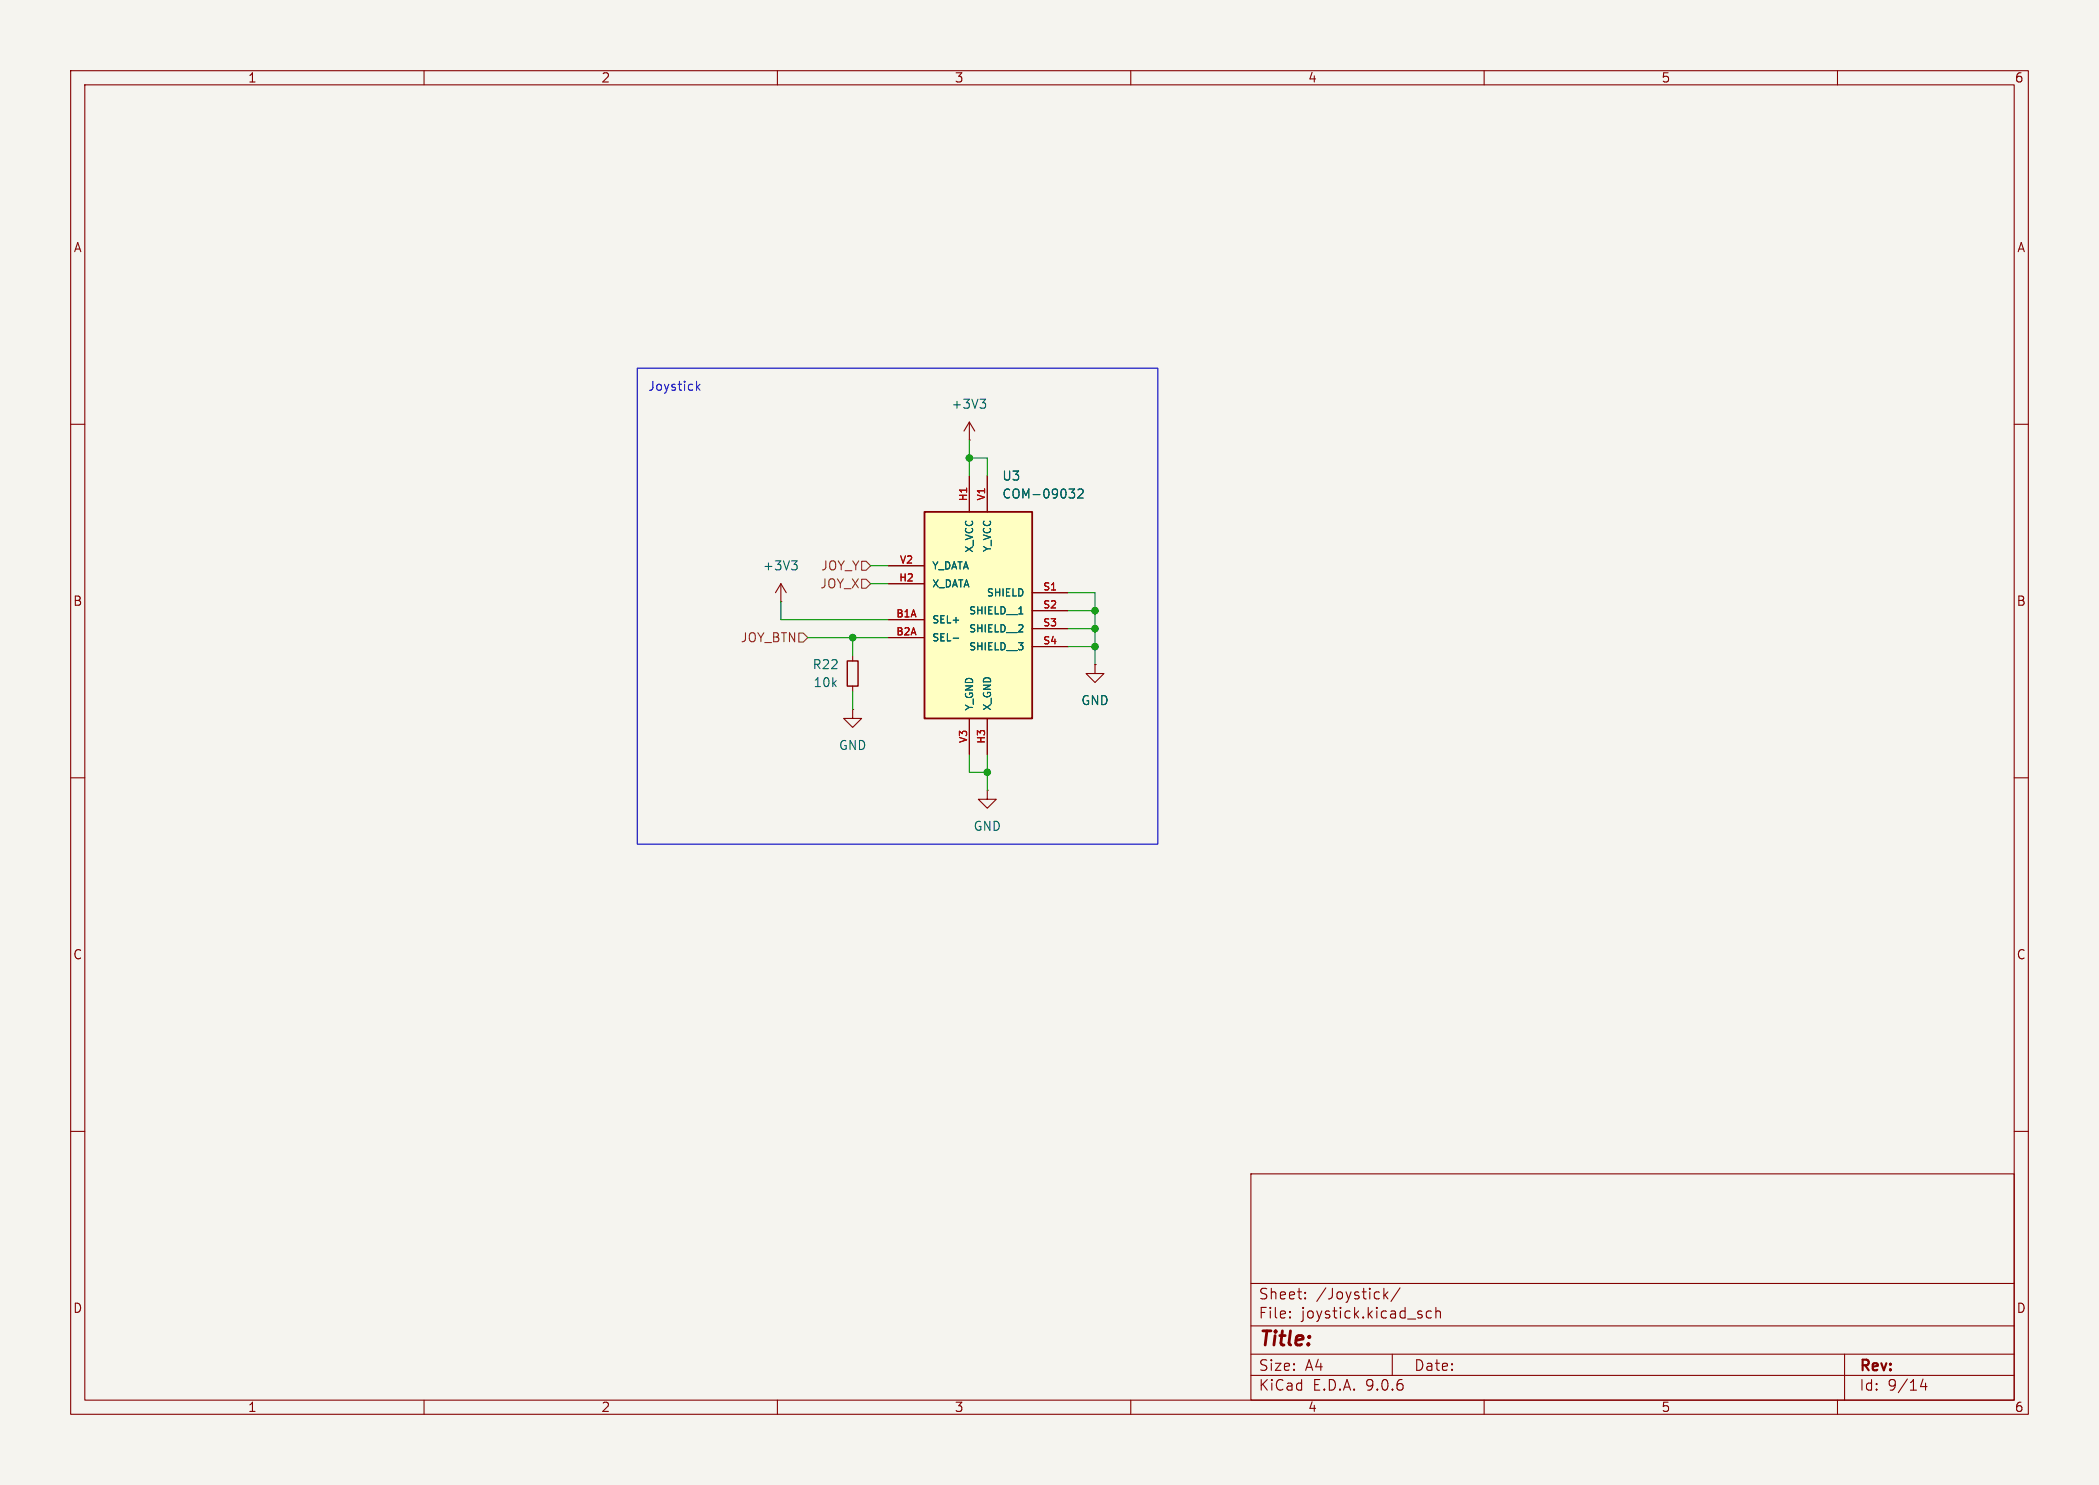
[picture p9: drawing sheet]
(kicad_sch
 (version 20250114)
 (generator "eeschema")
 (generator_version "9.0")
 (paper "A4")
 (lib_symbols
  (symbol "Device:R_Small"
   (pin_numbers (hide yes))
   (pin_names
    (offset 0.254) (hide yes)) (exclude_from_sim no) (in_bom yes) (on_board yes)
   (property "Reference" "R" (at 0.762 0.508 0) (effects (font (size 1.27 1.27)) (justify left)))
   (property "Value" "R_Small" (at 0.762 -1.016 0) (effects (font (size 1.27 1.27)) (justify left)))
   (property "Footprint" "" (at 0 0 0) (effects (font (size 1.27 1.27)) (hide yes)))
   (property "Datasheet" "~" (at 0 0 0) (effects (font (size 1.27 1.27)) (hide yes)))
   (property "Description" "Resistor, small symbol" (at 0 0 0) (effects (font (size 1.27 1.27)) (hide yes)))
   (symbol "R_Small_0_1"
    (rectangle (start -0.762 1.778) (end 0.762 -1.778) (stroke (width 0.2032) (type default)) (fill (type none))))
   (symbol "R_Small_1_1"
    (pin passive line (at 0 2.54 270) (length 0.762) (name "~" (effects (font (size 1.27 1.27)))) (number "1" (effects (font (size 1.27 1.27)))))
    (pin passive line (at 0 -2.54 90) (length 0.762) (name "~" (effects (font (size 1.27 1.27)))) (number "2" (effects (font (size 1.27 1.27))))))
   (embedded_fonts no))
  (symbol "ProjectSymbols:COM-09032"
   (pin_names
    (offset 1.016)) (exclude_from_sim no) (in_bom yes) (on_board yes)
   (property "Reference" "U" (at -7.62 16.002 0) (effects (font (size 1.27 1.27)) (justify left bottom)))
   (property "Value" "COM-09032" (at 6.35 -31.75 0) (effects (font (size 1.27 1.27)) (justify left bottom)))
   (property "Footprint" "ProjectFootprints:COM-09032" (at 7.62 -80.01 0) (effects (font (size 1.27 1.27)) (justify bottom) (hide yes)))
   (property "Datasheet" "" (at 0 0 0) (effects (font (size 1.27 1.27)) (hide yes)))
   (property "Description" "" (at 0 0 0) (effects (font (size 1.27 1.27)) (hide yes)))
   (property "MNR" "474-COM-09032" (at -14.224 1.524 0) (effects (font (size 1.27 1.27)) (hide yes)))
   (symbol "COM-09032_0_0"
    (rectangle (start -7.62 0) (end 7.62 -29.21) (stroke (width 0.254) (type default)) (fill (type background)))
    (pin passive line (at -12.7 -15.24 0) (length 5.08) (name "SEL+" (effects (font (size 1.016 1.016)))) (number "B1A" (effects (font (size 1.016 1.016)))))
    (pin passive line (at -12.7 -17.78 0) (length 5.08) (name "SEL-" (effects (font (size 1.016 1.016)))) (number "B2A" (effects (font (size 1.016 1.016)))))
    (pin passive line (at 12.7 -11.43 180) (length 5.08) (name "SHIELD" (effects (font (size 1.016 1.016)))) (number "S1" (effects (font (size 1.016 1.016)))))
    (pin passive line (at 12.7 -13.97 180) (length 5.08) (name "SHIELD__1" (effects (font (size 1.016 1.016)))) (number "S2" (effects (font (size 1.016 1.016)))))
    (pin passive line (at 12.7 -16.51 180) (length 5.08) (name "SHIELD__2" (effects (font (size 1.016 1.016)))) (number "S3" (effects (font (size 1.016 1.016)))))
    (pin passive line (at 12.7 -19.05 180) (length 5.08) (name "SHIELD__3" (effects (font (size 1.016 1.016)))) (number "S4" (effects (font (size 1.016 1.016))))))
   (symbol "COM-09032_1_0"
    (pin passive line (at -12.7 -7.62 0) (length 5.08) (name "Y_DATA" (effects (font (size 1.016 1.016)))) (number "V2" (effects (font (size 1.016 1.016)))))
    (pin passive line (at -12.7 -10.16 0) (length 5.08) (name "X_DATA" (effects (font (size 1.016 1.016)))) (number "H2" (effects (font (size 1.016 1.016)))))
    (pin passive line (at -12.7 -15.24 0) (length 5.08) (hide yes) (name "SEL+" (effects (font (size 1.016 1.016)))) (number "B1B" (effects (font (size 1.016 1.016)))))
    (pin passive line (at -12.7 -17.78 0) (length 5.08) (hide yes) (name "SEL-" (effects (font (size 1.016 1.016)))) (number "B2B" (effects (font (size 1.016 1.016)))))
    (pin passive line (at -1.27 5.08 270) (length 5.08) (name "X_VCC" (effects (font (size 1.016 1.016)))) (number "H1" (effects (font (size 1.016 1.016)))))
    (pin passive line (at -1.27 -34.29 90) (length 5.08) (name "Y_GND" (effects (font (size 1.016 1.016)))) (number "V3" (effects (font (size 1.016 1.016)))))
    (pin passive line (at 1.27 5.08 270) (length 5.08) (name "Y_VCC" (effects (font (size 1.016 1.016)))) (number "V1" (effects (font (size 1.016 1.016)))))
    (pin passive line (at 1.27 -34.29 90) (length 5.08) (name "X_GND" (effects (font (size 1.016 1.016)))) (number "H3" (effects (font (size 1.016 1.016))))))
   (embedded_fonts no))
  (symbol "power:+3V3"
   (power)
   (pin_numbers (hide yes))
   (pin_names
    (offset 0) (hide yes)) (exclude_from_sim no) (in_bom yes) (on_board yes)
   (property "Reference" "#PWR" (at 0 -3.81 0) (effects (font (size 1.27 1.27)) (hide yes)))
   (property "Value" "+3V3" (at 0 3.556 0) (effects (font (size 1.27 1.27))))
   (property "Footprint" "" (at 0 0 0) (effects (font (size 1.27 1.27)) (hide yes)))
   (property "Datasheet" "" (at 0 0 0) (effects (font (size 1.27 1.27)) (hide yes)))
   (property "Description" "Power symbol creates a global label with name \"+3V3\"" (at 0 0 0) (effects (font (size 1.27 1.27)) (hide yes)))
   (symbol "+3V3_0_1"
    (polyline (pts (xy -0.762 1.27) (xy 0 2.54)) (stroke (width 0) (type default)) (fill (type none)))
    (polyline (pts (xy 0 2.54) (xy 0.762 1.27)) (stroke (width 0) (type default)) (fill (type none)))
    (polyline (pts (xy 0 0) (xy 0 2.54)) (stroke (width 0) (type default)) (fill (type none))))
   (symbol "+3V3_1_1"
    (pin power_in line (at 0 0 90) (length 0) (name "~" (effects (font (size 1.27 1.27)))) (number "1" (effects (font (size 1.27 1.27))))))
   (embedded_fonts no))
  (symbol "power:GND"
   (power)
   (pin_numbers (hide yes))
   (pin_names
    (offset 0) (hide yes)) (exclude_from_sim no) (in_bom yes) (on_board yes)
   (property "Reference" "#PWR" (at 0 -6.35 0) (effects (font (size 1.27 1.27)) (hide yes)))
   (property "Value" "GND" (at 0 -3.81 0) (effects (font (size 1.27 1.27))))
   (property "Footprint" "" (at 0 0 0) (effects (font (size 1.27 1.27)) (hide yes)))
   (property "Datasheet" "" (at 0 0 0) (effects (font (size 1.27 1.27)) (hide yes)))
   (property "Description" "Power symbol creates a global label with name \"GND\" , ground" (at 0 0 0) (effects (font (size 1.27 1.27)) (hide yes)))
   (symbol "GND_0_1"
    (polyline (pts (xy 0 0) (xy 0 -1.27) (xy 1.27 -1.27) (xy 0 -2.54) (xy -1.27 -1.27) (xy 0 -1.27)) (stroke (width 0) (type default)) (fill (type none))))
   (symbol "GND_1_1"
    (pin power_in line (at 0 0 270) (length 0) (name "~" (effects (font (size 1.27 1.27)))) (number "1" (effects (font (size 1.27 1.27))))))
   (embedded_fonts no)))
 (rectangle
  (start 90.17 52.07)
  (end 163.83 119.38)
  (stroke (width 0) (type default))
  (fill (type none)))
 (text "Joystick"
  (exclude_from_sim no)
  (at 95.504 54.864 0)
  (effects (font (size 1.27 1.27))))
 (junction
  (at 154.94 88.9)
  (diameter 0)
  (color 0 0 0 0))
 (junction
  (at 137.16 64.77)
  (diameter 0)
  (color 0 0 0 0))
 (junction
  (at 154.94 91.44)
  (diameter 0)
  (color 0 0 0 0))
 (junction
  (at 120.65 90.17)
  (diameter 0)
  (color 0 0 0 0))
 (junction
  (at 139.7 109.22)
  (diameter 0)
  (color 0 0 0 0))
 (junction
  (at 154.94 86.36)
  (diameter 0)
  (color 0 0 0 0))
 (wire
  (pts (xy 120.65 92.71) (xy 120.65 90.17))
  (stroke (width 0) (type default)))
 (wire
  (pts (xy 123.19 80.01) (xy 125.73 80.01))
  (stroke (width 0) (type default)))
 (wire
  (pts (xy 151.13 91.44) (xy 154.94 91.44))
  (stroke (width 0) (type default)))
 (wire
  (pts (xy 139.7 106.68) (xy 139.7 109.22))
  (stroke (width 0) (type default)))
 (wire
  (pts (xy 139.7 109.22) (xy 139.7 111.76))
  (stroke (width 0) (type default)))
 (wire
  (pts (xy 139.7 64.77) (xy 139.7 67.31))
  (stroke (width 0) (type default)))
 (wire
  (pts (xy 120.65 90.17) (xy 125.73 90.17))
  (stroke (width 0) (type default)))
 (wire
  (pts (xy 137.16 64.77) (xy 137.16 67.31))
  (stroke (width 0) (type default)))
 (wire
  (pts (xy 154.94 86.36) (xy 154.94 88.9))
  (stroke (width 0) (type default)))
 (wire
  (pts (xy 120.65 97.79) (xy 120.65 100.33))
  (stroke (width 0) (type default)))
 (wire
  (pts (xy 154.94 83.82) (xy 154.94 86.36))
  (stroke (width 0) (type default)))
 (wire
  (pts (xy 154.94 91.44) (xy 154.94 93.98))
  (stroke (width 0) (type default)))
 (wire
  (pts (xy 137.16 64.77) (xy 139.7 64.77))
  (stroke (width 0) (type default)))
 (wire
  (pts (xy 139.7 109.22) (xy 137.16 109.22))
  (stroke (width 0) (type default)))
 (wire
  (pts (xy 114.3 90.17) (xy 120.65 90.17))
  (stroke (width 0) (type default)))
 (wire
  (pts (xy 110.49 87.63) (xy 125.73 87.63))
  (stroke (width 0) (type default)))
 (wire
  (pts (xy 110.49 85.09) (xy 110.49 87.63))
  (stroke (width 0) (type default)))
 (wire
  (pts (xy 151.13 88.9) (xy 154.94 88.9))
  (stroke (width 0) (type default)))
 (wire
  (pts (xy 151.13 86.36) (xy 154.94 86.36))
  (stroke (width 0) (type default)))
 (wire
  (pts (xy 137.16 109.22) (xy 137.16 106.68))
  (stroke (width 0) (type default)))
 (wire
  (pts (xy 151.13 83.82) (xy 154.94 83.82))
  (stroke (width 0) (type default)))
 (wire
  (pts (xy 137.16 62.23) (xy 137.16 64.77))
  (stroke (width 0) (type default)))
 (wire
  (pts (xy 154.94 88.9) (xy 154.94 91.44))
  (stroke (width 0) (type default)))
 (wire
  (pts (xy 123.19 82.55) (xy 125.73 82.55))
  (stroke (width 0) (type default)))
 (hierarchical_label "JOY_Y"
  (shape input)
  (at 123.19 80.01 180)
  (effects (font (size 1.27 1.27)) (justify right)))
 (hierarchical_label "JOY_BTN"
  (shape input)
  (at 114.3 90.17 180)
  (effects (font (size 1.27 1.27)) (justify right)))
 (hierarchical_label "JOY_X"
  (shape input)
  (at 123.19 82.55 180)
  (effects (font (size 1.27 1.27)) (justify right)))
 (symbol
  (lib_id "power:+3V3")
  (at 137.16 62.23 0)
  (unit 1)
  (exclude_from_sim no)
  (in_bom yes)
  (on_board yes)
  (dnp no)
  (fields_autoplaced yes)
  (property "Reference" "#PWR088" (at 137.16 66.04 0) (effects (font (size 1.27 1.27)) (hide yes)))
  (property "Value" "+3V3" (at 137.16 57.15 0) (effects (font (size 1.27 1.27))))
  (property "Footprint" "" (at 137.16 62.23 0) (effects (font (size 1.27 1.27)) (hide yes)))
  (property "Datasheet" "" (at 137.16 62.23 0) (effects (font (size 1.27 1.27)) (hide yes)))
  (property "Description" "Power symbol creates a global label with name \"+3V3\"" (at 137.16 62.23 0) (effects (font (size 1.27 1.27)) (hide yes)))
  (pin "1"))
 (symbol
  (lib_id "Device:R_Small")
  (at 120.65 95.25 0)
  (mirror x)
  (unit 1)
  (exclude_from_sim no)
  (in_bom yes)
  (on_board yes)
  (dnp no)
  (property "Reference" "R22" (at 116.84 93.98 0) (effects (font (size 1.27 1.27))))
  (property "Value" "10k" (at 116.84 96.52 0) (effects (font (size 1.27 1.27))))
  (property "Footprint" "Resistor_SMD:R_0603_1608Metric" (at 120.65 95.25 0) (effects (font (size 1.27 1.27)) (hide yes)))
  (property "Datasheet" "https://www.vishay.com/doc?20035" (at 120.65 95.25 0) (effects (font (size 1.27 1.27)) (hide yes)))
  (property "Description" "" (at 120.65 95.25 0) (effects (font (size 1.27 1.27)) (hide yes)))
  (property "MNR" "71-CRCW0603-10K-E3 " (at 120.65 95.25 0) (effects (font (size 1.27 1.27)) (hide yes)))
  (property "LCSC" "C98220" (at 120.65 95.25 0) (effects (font (size 1.27 1.27)) (hide yes)))
  (pin "1")
  (pin "2"))
 (symbol
  (lib_id "power:GND")
  (at 139.7 111.76 0)
  (unit 1)
  (exclude_from_sim no)
  (in_bom yes)
  (on_board yes)
  (dnp no)
  (fields_autoplaced yes)
  (property "Reference" "#PWR092" (at 139.7 118.11 0) (effects (font (size 1.27 1.27)) (hide yes)))
  (property "Value" "GND" (at 139.7 116.84 0) (effects (font (size 1.27 1.27))))
  (property "Footprint" "" (at 139.7 111.76 0) (effects (font (size 1.27 1.27)) (hide yes)))
  (property "Datasheet" "" (at 139.7 111.76 0) (effects (font (size 1.27 1.27)) (hide yes)))
  (property "Description" "Power symbol creates a global label with name \"GND\" , ground" (at 139.7 111.76 0) (effects (font (size 1.27 1.27)) (hide yes)))
  (pin "1"))
 (symbol
  (lib_id "power:GND")
  (at 154.94 93.98 0)
  (unit 1)
  (exclude_from_sim no)
  (in_bom yes)
  (on_board yes)
  (dnp no)
  (fields_autoplaced yes)
  (property "Reference" "#PWR090" (at 154.94 100.33 0) (effects (font (size 1.27 1.27)) (hide yes)))
  (property "Value" "GND" (at 154.94 99.06 0) (effects (font (size 1.27 1.27))))
  (property "Footprint" "" (at 154.94 93.98 0) (effects (font (size 1.27 1.27)) (hide yes)))
  (property "Datasheet" "" (at 154.94 93.98 0) (effects (font (size 1.27 1.27)) (hide yes)))
  (property "Description" "Power symbol creates a global label with name \"GND\" , ground" (at 154.94 93.98 0) (effects (font (size 1.27 1.27)) (hide yes)))
  (pin "1"))
 (symbol
  (lib_id "ProjectSymbols:COM-09032")
  (at 138.43 72.39 0)
  (unit 1)
  (exclude_from_sim no)
  (in_bom yes)
  (on_board yes)
  (dnp no)
  (fields_autoplaced yes)
  (property "Reference" "U3" (at 141.7194 67.31 0) (effects (font (size 1.27 1.27)) (justify left)))
  (property "Value" "COM-09032" (at 141.7194 69.85 0) (effects (font (size 1.27 1.27)) (justify left)))
  (property "Footprint" "ProjectFootprints:COM-09032" (at 146.05 152.4 0) (effects (font (size 1.27 1.27)) (justify bottom) (hide yes)))
  (property "Datasheet" "https://www.sparkfun.com/thumb-joystick.html" (at 138.43 72.39 0) (effects (font (size 1.27 1.27)) (hide yes)))
  (property "Description" "" (at 138.43 72.39 0) (effects (font (size 1.27 1.27)) (hide yes)))
  (property "MNR" "474-COM-09032" (at 124.206 70.866 0) (effects (font (size 1.27 1.27)) (hide yes)))
  (property "LCSC" "" (at 138.43 72.39 0) (effects (font (size 1.27 1.27)) (hide yes)))
  (pin "H2")
  (pin "H3")
  (pin "S1")
  (pin "B2A")
  (pin "V3")
  (pin "V1")
  (pin "S2")
  (pin "S3")
  (pin "B1A")
  (pin "V2")
  (pin "H1")
  (pin "S4")
  (pin "B1B")
  (pin "B2B"))
 (symbol
  (lib_id "power:GND")
  (at 120.65 100.33 0)
  (unit 1)
  (exclude_from_sim no)
  (in_bom yes)
  (on_board yes)
  (dnp no)
  (fields_autoplaced yes)
  (property "Reference" "#PWR091" (at 120.65 106.68 0) (effects (font (size 1.27 1.27)) (hide yes)))
  (property "Value" "GND" (at 120.65 105.41 0) (effects (font (size 1.27 1.27))))
  (property "Footprint" "" (at 120.65 100.33 0) (effects (font (size 1.27 1.27)) (hide yes)))
  (property "Datasheet" "" (at 120.65 100.33 0) (effects (font (size 1.27 1.27)) (hide yes)))
  (property "Description" "Power symbol creates a global label with name \"GND\" , ground" (at 120.65 100.33 0) (effects (font (size 1.27 1.27)) (hide yes)))
  (pin "1"))
 (symbol
  (lib_id "power:+3V3")
  (at 110.49 85.09 0)
  (unit 1)
  (exclude_from_sim no)
  (in_bom yes)
  (on_board yes)
  (dnp no)
  (fields_autoplaced yes)
  (property "Reference" "#PWR089" (at 110.49 88.9 0) (effects (font (size 1.27 1.27)) (hide yes)))
  (property "Value" "+3V3" (at 110.49 80.01 0) (effects (font (size 1.27 1.27))))
  (property "Footprint" "" (at 110.49 85.09 0) (effects (font (size 1.27 1.27)) (hide yes)))
  (property "Datasheet" "" (at 110.49 85.09 0) (effects (font (size 1.27 1.27)) (hide yes)))
  (property "Description" "Power symbol creates a global label with name \"+3V3\"" (at 110.49 85.09 0) (effects (font (size 1.27 1.27)) (hide yes)))
  (pin "1")))
